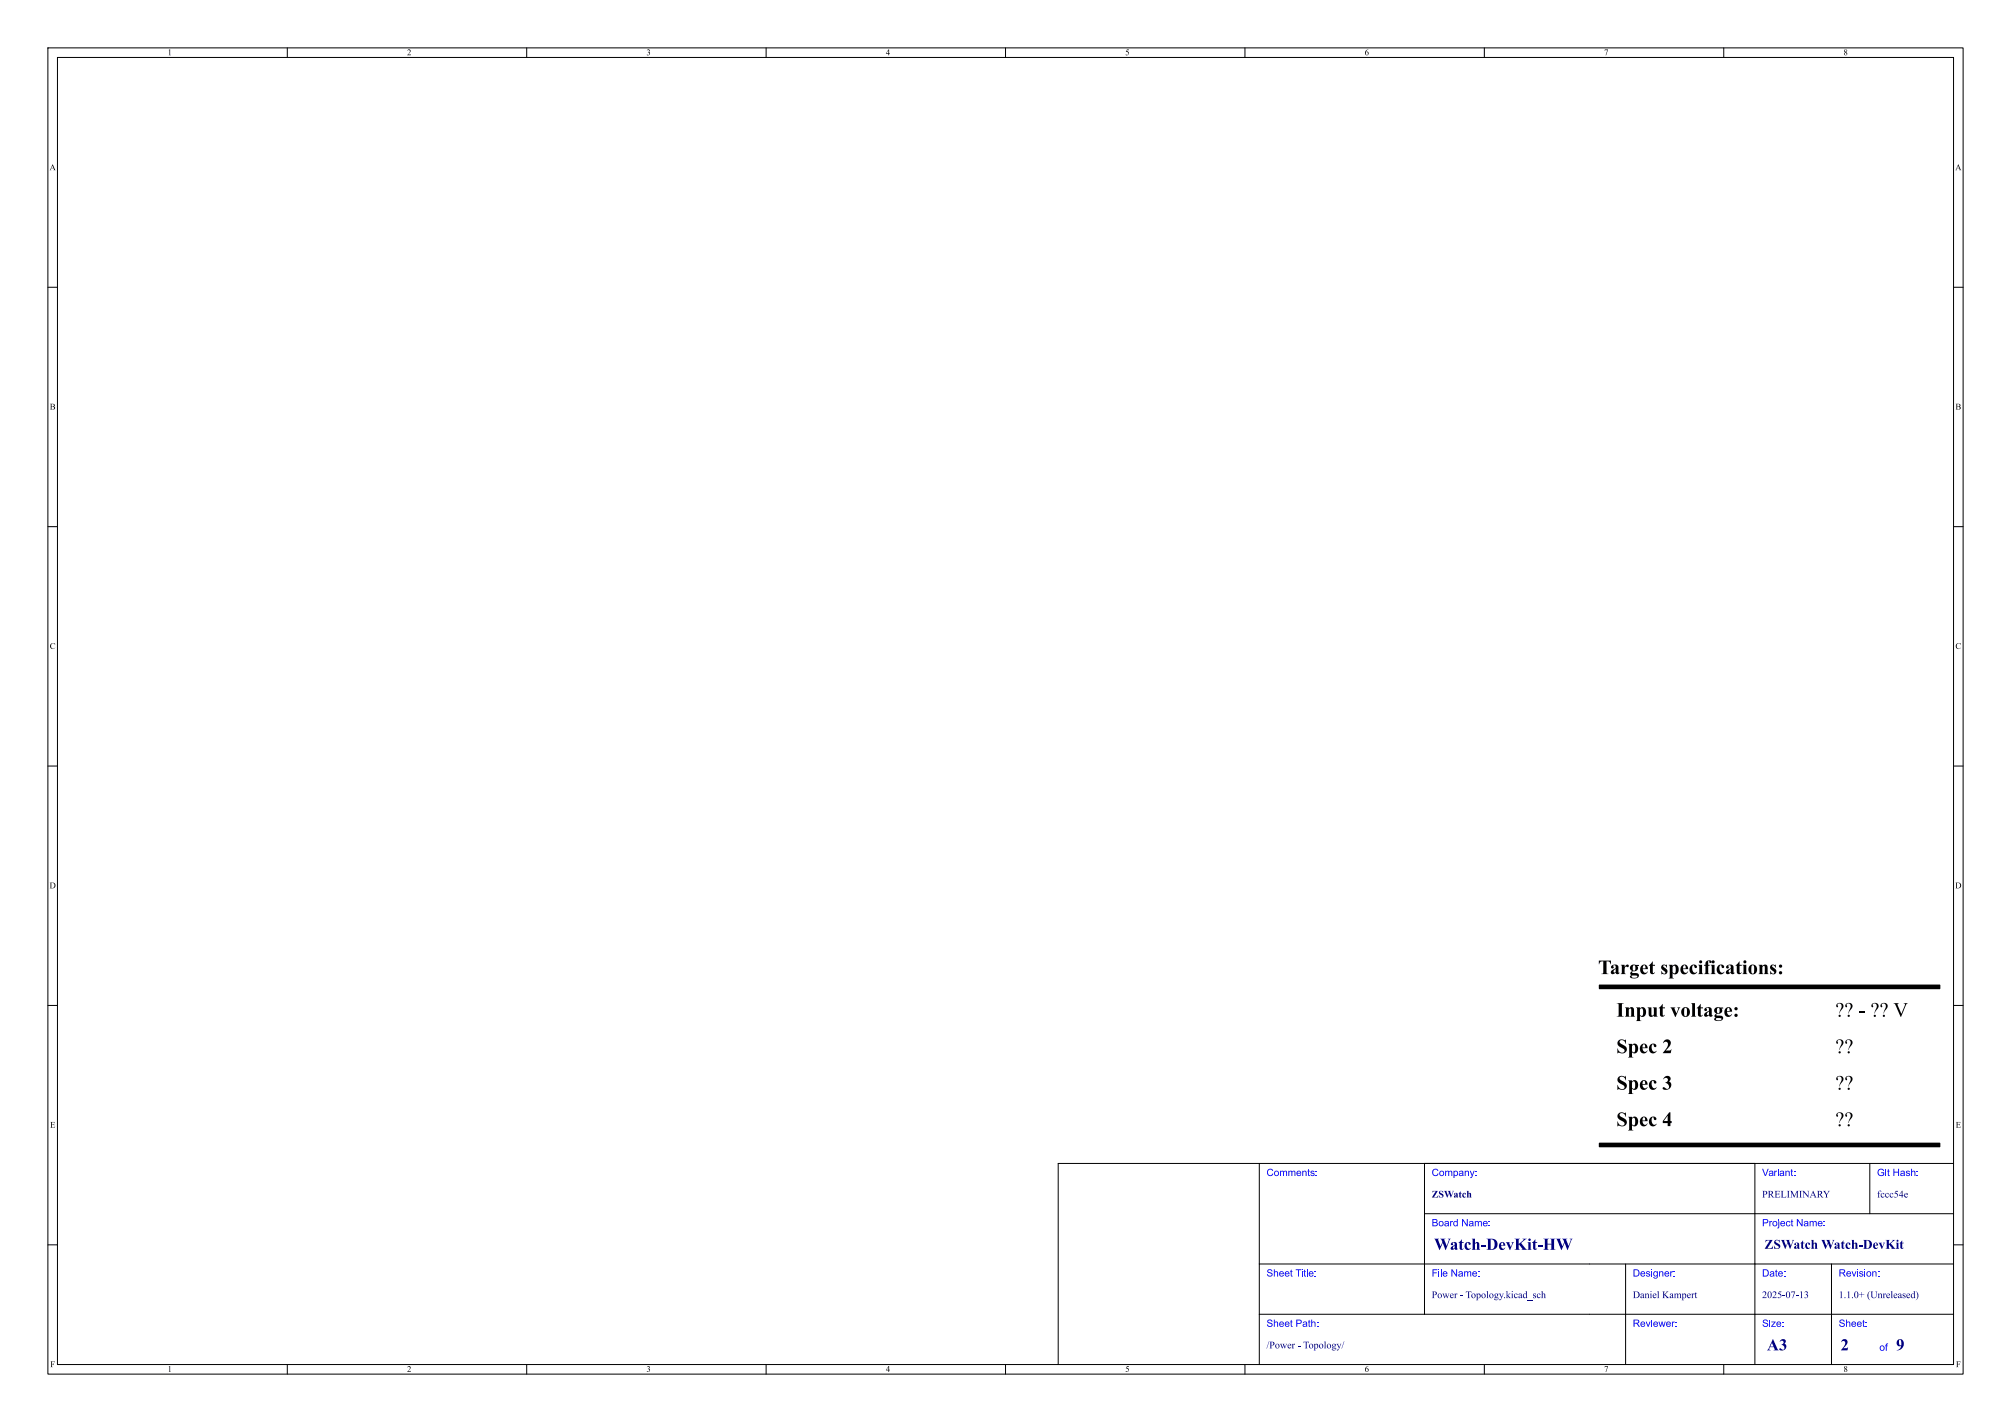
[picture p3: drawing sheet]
<svg xmlns="http://www.w3.org/2000/svg" width="420mm" height="297mm" viewBox="0 0 420 297" stroke-linecap="round" stroke-linejoin="round" font-family="sans-serif">
<g fill="none" stroke="#000" stroke-width=".21">
<path d="M10 10h400v277h-400zM12 12h396v273h-396zM60 10v2M110 10v2M160 10v2M210 10v2M260 10v2M310 10v2M360 10v2M10 60h2M408 60h2M10 110h2"/>
<path d="M408 110h2M10 160h2M408 160h2M10 210h2M334 205.7h71.1v.8h-71.1zM408 210h2M334 238.8h71.1v.7h-71.1zM263 243v42M297.5 253.5h110.5M297.5 243v31.5M366.5 243v42M390.5 243v10.5"/>
<path d="M408 243h-187v42M10 260h2M263 274.5h145M263 264h145M339.5 264v21M382.5 264v21M408 260h2M60 285v2M110 285v2M160 285v2M210 285v2M260 285v2"/>
<path d="M310 285v2M360 285v2"/>
</g>
<g fill="#000">
<path d="M334 205.7h71.1v.8h-71.1zM356.4 200.8a.61 .61 0 0 1 .6-.3 .61 .61 0 0 1 .5 .5 .31 .31 0 0 1-.4 .1 .31 .31 0 0 1-.2-.4l-.1 .1-.1 .7h.3v.2h-.3v1.4l.1 .2 .2 .2h-1.1l.2-.2 .1-.2v-1.4h-.3v-.2h.3zM383.7 209.6a.77 .77 0 0 1 1.1 .1 .77 .77 0 0 1-.1 1.1l-.6 .9 .1-.4a1.43 1.43 0 0 0 .3-1.6 .42 .42 0 0 0-.6 0 .42 .42 0 0 0 0 .6l-.1 .1a.38 .38 0 0 1-.4-.4 .38 .38 0 0 1 .3-.4zM383.7 217.3a.77 .77 0 0 1 1.1 0 .77 .77 0 0 1-.1 1.1l-.6 .9 .1-.4a1.43 1.43 0 0 0 .3-1.5 .42 .42 0 0 0-.6-.1 .42 .42 0 0 0 0 .6l-.1 .1a.38 .38 0 0 1-.4-.3 .38 .38 0 0 1 .3-.4zM385.6 209.6a.77 .77 0 0 1 1.1 .1 .77 .77 0 0 1-.1 1.1l-.6 .9 .1-.4a1.43 1.43 0 0 0 .3-1.6 .42 .42 0 0 0-.6 0 .42 .42 0 0 0 0 .6l-.1 .1a.38 .38 0 0 1-.4-.4 .38 .38 0 0 1 .3-.4zM385.6 217.3a.77 .77 0 0 1 1.1 0 .77 .77 0 0 1-.1 1.1l-.6 .9 .1-.4a1.43 1.43 0 0 0 .3-1.5 .42 .42 0 0 0-.6-.1 .42 .42 0 0 0 0 .6l-.1 .1a.38 .38 0 0 1-.4-.3 .38 .38 0 0 1 .3-.4zM391 209.6a.77 .77 0 0 1 1.2 .1 .77 .77 0 0 1-.2 1.1l-.5 .9 .1-.4a1.43 1.43 0 0 0 .2-1.6 .42 .42 0 0 0-.6 0 .42 .42 0 0 0 0 .6l-.1 .1a.38 .38 0 0 1-.3-.4 .38 .38 0 0 1 .2-.4zM392.9 209.6a.77 .77 0 0 1 1.2 .1 .77 .77 0 0 1-.2 1.1l-.5 .9v-.4a1.43 1.43 0 0 0 .3-1.6 .42 .42 0 0 0-.6 0 .42 .42 0 0 0 0 .6l-.1 .1a.38 .38 0 0 1-.3-.4 .38 .38 0 0 1 .2-.4zM334 238.8h71.1v.7h-71.1zM383.7 232.5a.77 .77 0 0 1 1.1 0 .77 .77 0 0 1-.1 1.2l-.6 .8 .1-.4a1.43 1.43 0 0 0 .3-1.5 .42 .42 0 0 0-.6-.1 .42 .42 0 0 0 0 .6l-.1 .1a.38 .38 0 0 1-.4-.3 .38 .38 0 0 1 .3-.4zM383.7 224.9a.77 .77 0 0 1 1.1 0 .77 .77 0 0 1-.1 1.2l-.6 .8 .1-.4a1.43 1.43 0 0 0 .3-1.5 .42 .42 0 0 0-.6-.1 .42 .42 0 0 0 0 .6l-.1 .1a.38 .38 0 0 1-.4-.3 .38 .38 0 0 1 .3-.4zM385.6 232.5a.77 .77 0 0 1 1.1 0 .77 .77 0 0 1-.1 1.2l-.6 .8 .1-.4a1.43 1.43 0 0 0 .3-1.5 .42 .42 0 0 0-.6-.1 .42 .42 0 0 0 0 .6l-.1 .1a.38 .38 0 0 1-.4-.3 .38 .38 0 0 1 .3-.4z"/>
<path d="M385.6 224.9a.77 .77 0 0 1 1.1 0 .77 .77 0 0 1-.1 1.2l-.6 .8 .1-.4a1.43 1.43 0 0 0 .3-1.5 .42 .42 0 0 0-.6-.1 .42 .42 0 0 0 0 .6l-.1 .1a.38 .38 0 0 1-.4-.3 .38 .38 0 0 1 .3-.4z"/>
<circle cx="355.2" cy="200.9" r=".32"/>
<circle cx="357.8" cy="200.9" r=".32"/>
<circle cx="364.4" cy="200.9" r=".32"/>
</g>
<g font-size="4.2">
<text x="333.8" y="205.1">Targetspecifications:</text>
<text x="337.6" y="214">Input voltage:</text>
<text x="383.3" y="214">??- ??V</text>
<text x="337.6" y="221.7">Spec2</text>
<text x="383.3" y="221.7">??</text>
<text x="337.6" y="229.3">Spec3</text>
<text x="383.3" y="229.3">??</text>
<text x="337.6" y="236.9">Spec4</text>
<text x="383.3" y="236.9">??</text>
</g>
<g font-size="3.5" fill="#00007f">
<text x="299.5" y="261.9">Watch-DevKit-HW</text>
<text x="369" y="282.9">A3</text>
<text x="384.4" y="282.9">2</text>
<text x="396" y="282.9">9</text>
</g>
<text font-size="2.8" fill="#00007f" x="368.5" y="261.6">ZSWatchWatch-DevKit</text>
<g font-size="2.1" fill="#00f">
<text x="264.5" y="246.2">Comments:</text>
<text x="299" y="246.2">Company:</text>
<text x="368" y="246.2">Variant:</text>
<text x="392" y="246.2">Git Hash:</text>
<text x="299" y="256.7">Board Name:</text>
<text x="368" y="256.7">Project Name:</text>
<text x="264.5" y="267.2">Sheet Title:</text>
<text x="299" y="267.2">File Name:</text>
<text x="341" y="267.2">Designer:</text>
<text x="368" y="267.2">Date:</text>
<text x="384" y="267.2">Revision:</text>
<text x="264.5" y="277.7">Sheet Path:</text>
<text x="341" y="277.7">Reviewer:</text>
<text x="368" y="277.7">Size:</text>
<text x="384" y="277.7">Sheet:</text>
<text x="392.5" y="282.7">of</text>
</g>
<g font-size="2.1" fill="#00007f">
<text x="299" y="250.7">ZSWatch</text>
<text x="368" y="250.7">PRELIMINARY</text>
<text x="392" y="250.7">fccc54e</text>
<text x="299" y="271.7">Power- Topology.kicad_sch</text>
<text x="341" y="271.7">DanielKampert</text>
<text x="368" y="271.7">2025-07-13</text>
<text x="384" y="271.7">1.1.0+(Unreleased)</text>
<text x="264.5" y="282.2">/Power- Topology/</text>
</g>
<g font-size="1.8">
<text x="35" y="12">1</text>
<text x="85" y="12">2</text>
<text x="135" y="12">3</text>
<text x="185" y="12">4</text>
<text x="235" y="12">5</text>
<text x="285" y="12">6</text>
<text x="335" y="12">7</text>
<text x="385" y="12">8</text>
<text x="10.3" y="36">A</text>
<text x="408.3" y="36">A</text>
<text x="10.4" y="86">B</text>
<text x="408.4" y="86">B</text>
<text x="10.4" y="136">C</text>
<text x="408.4" y="136">C</text>
<text x="10.3" y="186">D</text>
<text x="408.3" y="186">D</text>
<text x="10.4" y="236">E</text>
<text x="408.4" y="236">E</text>
<text x="10.5" y="286">F</text>
<text x="35" y="287">1</text>
<text x="85" y="287">2</text>
<text x="135" y="287">3</text>
<text x="185" y="287">4</text>
<text x="235" y="287">5</text>
<text x="285" y="287">6</text>
<text x="335" y="287">7</text>
<text x="385" y="287">8</text>
<text x="408.5" y="286">F</text>
</g>
</svg>
